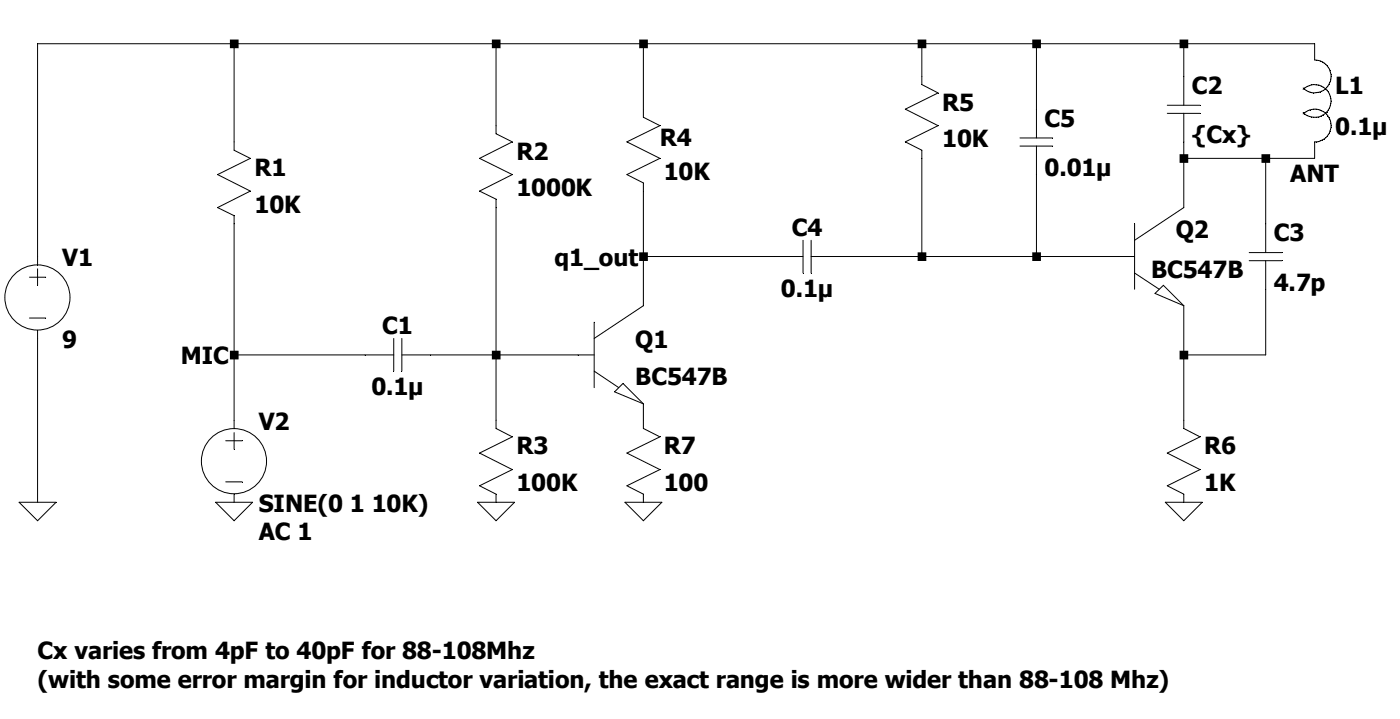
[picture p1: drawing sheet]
<svg xmlns="http://www.w3.org/2000/svg" width="212mm" height="109mm" viewBox="0 0 212 109" stroke-linecap="round" stroke-linejoin="round" font-family="sans-serif">
<g fill="none" stroke="#000" stroke-width=".15">
<path d="M35.5 6.6v16.1l2.4 1.3-4.9 2.4 4.9 2.5-4.9 2.5 2.5 1.3v32.2M75.1 6.6v13.7l2.5 1.2-5 2.5 5 2.4-5 2.5 2.5 1.3v34.7l2.5 1.2-5 2.5 5 2.5-5 2.5 2.5 1.2v1.2M97.4 6.6v11.2l2.5 1.2M99.9 19l-5 2.5 5 2.5-5 2.4 2.5 1.3v18.6l-7.4 4.9M139.6 6.6v6.2l2.4 1.3-4.9 2.4 4.9 2.5-4.9 2.5 2.5 1.2v16.1M156.9 6.6v14.3M176.8 15.9h4.9M176.8 17.2h4.9M179.3 17.2v14.2l-7.5 5M179.3 6.6v9.3M197.3 13.5a2.47 2.47 0 0 1 3.5 0 2.47 2.47 0 0 1 0 3.5 2.47 2.47 0 0 1-3.5 0M197.3 17.2a2.49 2.49 0 0 1 3.6 .1"/>
<path d="M197.3 13.3a2.48 2.48 0 0 0 4.1-.8 2.48 2.48 0 0 0-2.3-3.4v-2.5h-193.4v33.5M200.9 17.3a2.48 2.48 0 0 1 .5 2.7 2.48 2.48 0 0 1-2.3 1.5v2.5h-19.8M97.4 38.8h24.2M121.6 36.4v4.9M122.8 38.8h49M122.8 36.4v4.9M154.4 20.9h5M154.4 22.1h5M156.9 22.1v16.7M171.8 33.9v9.9M189.2 38.2h4.9M189.2 39.5h4.9"/>
<path d="M191.7 39.5v14.2h-12.4M191.7 24v14.2M4.5 42h2.4M4.5 48.2h2.4M5.7 40.7v2.5M5.7 50v26M35.5 53.7h24.1M59.6 51.2v5M60.9 53.7h29.1M60.9 51.2v5M90 56.2l3.7 2.5M90 48.8v9.9"/>
<path d="M93.1 59.3l1.2-1.2 3.1 3zM171.8 41.3l3.7 2.5M174.9 44.4l1.3-1.2 3.1 3.1zM179.3 46.3v18.6l2.4 1.2-4.9 2.5 4.9 2.5-4.9 2.5 2.5 1.2v1.2M2.9 76h5.6l-2.8 2.8zM32.7 76h5.5l-2.7 2.8zM34.2 66.7h2.5M34.2 73h2.5M35.5 65.5v2.5M35.5 74.8v1.2M72.3 76h5.6l-2.8 2.8zM94.6 76h5.6l-2.8 2.8z"/>
<path d="M97.4 61.1v3.8l2.5 1.2-5 2.5 5 2.5-5 2.5 2.5 1.2v1.2M176.5 76h5.6l-2.8 2.8z"/>
<circle cx="5.7" cy="45" r="4.9"/>
<circle cx="35.4" cy="69.8" r="4.9"/>
</g>
<path d="M34.8 6h1.3v1.3h-1.3zM34.8 53.1h1.3v1.3h-1.3zM74.5 6h1.3v1.3h-1.3zM74.5 53.1h1.3v1.3h-1.3zM96.8 6h1.3v1.3h-1.3zM96.8 38.2h1.3v1.3h-1.3zM139 6h1.3v1.3h-1.3zM139 38.2h1.3v1.3h-1.3zM156.3 6h1.3v1.3h-1.3zM156.3 38.2h1.3v1.3h-1.3zM178.6 6h1.3v1.3h-1.3zM178.6 23.3h1.3v1.4h-1.3zM178.6 53.1h1.3v1.3h-1.3zM191 23.3h1.3v1.4h-1.3z" fill-rule="evenodd" fill="#000"/>
<g font-size="3.6">
<text x="142.7" y="16.7">R5</text>
<text x="180.5" y="14.2">C2</text>
<text x="202.2" y="14.2">L1</text>
<text x="99.9" y="22.2">R4</text>
<text x="142.7" y="22.3">10K</text>
<text x="158.2" y="19.2">C5</text>
<text x="180.5" y="21.7">{Cx}</text>
<text x="202.2" y="20.5">0.1µ</text>
<text x="38.5" y="26.6">R1</text>
<text x="78.2" y="24.2">R2</text>
<text x="78.2" y="29.7">1000K</text>
<text x="100.5" y="27.3">10K</text>
<text x="158.2" y="26.6">0.01µ</text>
<text x="195.4" y="27.6">ANT</text>
<text x="38.5" y="32.2">10K</text>
<text x="119.9" y="35.7">C4</text>
<text x="9.4" y="40.3">V1</text>
<text x="84" y="40.3">q1_out</text>
<text x="178" y="36.1">Q2</text>
<text x="192.9" y="36.6">C3</text>
<text x="118.3" y="44.9">0.1µ</text>
<text x="174.3" y="42.1">BC547B</text>
<text x="192.9" y="44">4.7p</text>
<text x="9.4" y="52.7">9</text>
<text x="57.9" y="50.5">C1</text>
<text x="96.2" y="52.7">Q1</text>
<text x="27.4" y="55.2">MIC</text>
<text x="56.2" y="59.8">0.1µ</text>
<text x="96.2" y="58.3">BC547B</text>
<text x="39.2" y="65.1">V2</text>
<text x="78.2" y="68.8">R3</text>
<text x="100.5" y="68.8">R7</text>
<text x="182.3" y="68.8">R6</text>
<text x="39.2" y="77.5">SINE(0 1 10K)</text>
<text x="78.2" y="74.4">100K</text>
<text x="100.5" y="74.4">100</text>
<text x="182.3" y="74.4">1K</text>
<text x="39.2" y="81.8">AC 1</text>
<text x="5.7" y="99.8">Cx varies from 4pF to 40pF for 88-108Mhz</text>
<text x="5.7" y="104.1">(with some error margin for inductor variation, the exact range is more wider than 88-108 Mhz)</text>
</g>
</svg>
